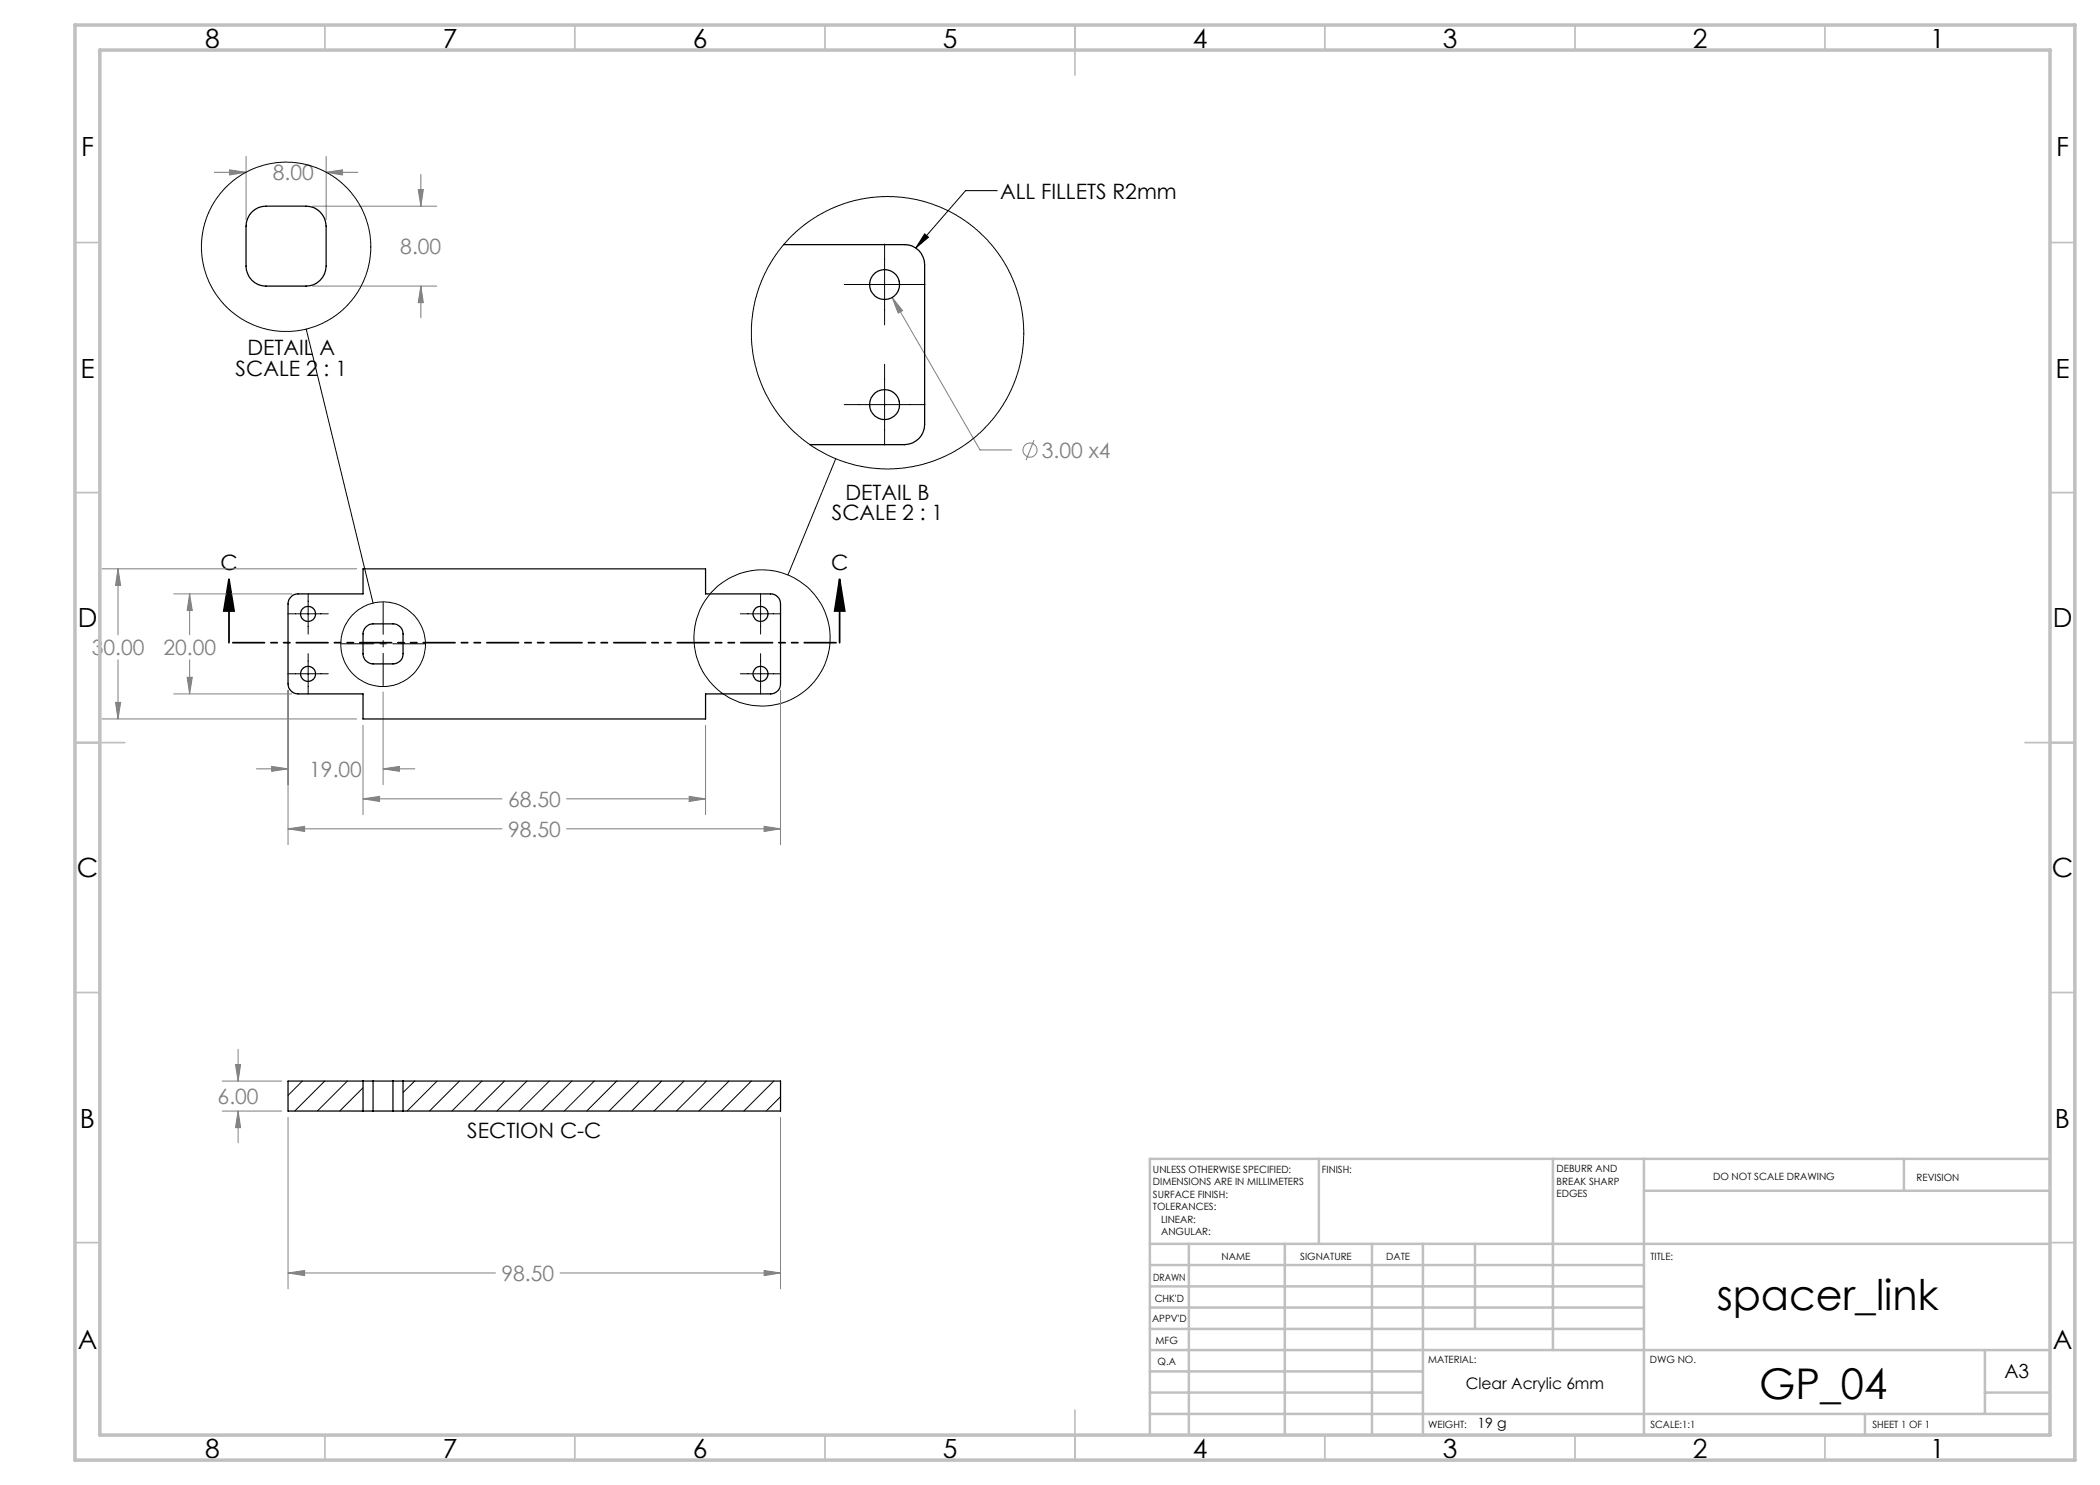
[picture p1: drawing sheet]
<svg xmlns="http://www.w3.org/2000/svg" width="420mm" height="297mm" viewBox="0 0 420 297" stroke-linecap="round" stroke-linejoin="round" font-family="sans-serif">
<g fill="none" stroke="#808080" stroke-width=".2">
<path d="M42.9 34.5h6.3M45.9 34l3.3 .5-3.3 .5zM49.2 31.3v12.7M65.2 34.5l3.3-.5v1zM65.2 31.3v12.7M65.2 34.5h6.4M83.6 37.9h1.1l-.5 3.3zM84.2 34.9v6.3M62.5 41.2h24.8M62.5 57.2h24.8M84.2 57.2l.5 3.3h-1.1zM84.2 57.2v6.4"/>
<path d="M178.4 59.5l2.1 2.6-.9 .5zM178.4 59.5l17.6 30.5h6.4M206.8 88l-1.6 4M20.4 113.8h50.9M23.6 113.8l.5 3.3h-1zM23.6 113.8v13.2M34.7 118.8h23.6M37.9 118.8l.6 3.3h-1.1zM37.9 118.8v8.2M23.6 132v11.8M34.7 138.8h23.6M37.4 135.5h1.1l-.6 3.3z"/>
<path d="M37.9 132v6.8M57.6 138v30.9M76.6 138.4v18.5M156.1 138v30.9M20.4 143.8h50.9M23.1 140.5h1l-.5 3.3zM51.3 153.8h6.3M54.3 153.3l3.3 .5-3.3 .5zM72.6 159.8l3.3-.5v1zM72.6 145.1v17.8M72.6 159.8h27.8M76.6 153.8l3.3-.5v1z"/>
<path d="M76.6 153.8h6.4M113.3 159.8h27.8M137.8 159.3l3.3 .5-3.3 .5zM141.1 145.1v17.8M57.6 165.8l3.3-.5v1zM57.6 165.8h42.8M113.3 165.8h42.8M152.8 165.3l3.3 .5-3.3 .5zM44.4 216.2h11.9M47.1 212.9h1l-.5 3.3zM47.6 209.9v6.3M44.4 222.2h11.9"/>
<path d="M47.6 222.2l.5 3.3h-1zM47.6 222.2v6.4M57.6 223.5v34.3M156.1 223.5v34.3M57.6 254.6l3.3-.5v1zM57.6 254.6h41.5M112 254.6h44.1M152.8 254.1l3.3 .5-3.3 .5z"/>
<circle cx="206" cy="90" r="1.41"/>
</g>
<g fill="none" stroke="#000" stroke-width=".2">
<path d="M199.5 38.1h-6.4l-9.9 11.5M168.8 56.9h16.2M176.9 48.8v16.2M184.9 46.8l.8 .6-2.5 2.2zM61.2 65.8l13.4 54.8M176.9 72.8v16.2M167.1 91.8l-9.5 23.2M168.8 80.9h16.2M61.6 118.7v8.1M152.1 118.7v8.1M57.6 122.8h8.1M57.6 134.8h8.1"/>
<path d="M61.6 130.7v8.1M148.1 122.8h8M148.1 134.8h8M152.1 130.7v8.1"/>
<circle cx="76.6" cy="128.8" r="8.5"/>
<circle cx="152.4" cy="127.6" r="13.6"/>
</g>
<path d="M45.8 115.8l1 6.4h-2zM45.8 115.8v12.7M167.9 115.8l1 6.4h-2zM167.9 115.8v12.7" fill="none" stroke="#000" stroke-width=".35"/>
<path d="M76.6 137.1v-16.7M85 128.8h-16.7" fill="none" stroke="#000" stroke-width=".2" stroke-dasharray="15.2 1.3 1.3 1.3" stroke-dashoffset="8.8"/>
<path d="M168 128.5h-122.2" fill="none" stroke="#000" stroke-width=".35" stroke-dasharray="6.3 1.3 1.3 1.3 1.3 1.3" stroke-dashoffset="-.7"/>
<g fill="none" stroke="#c0c0c0" stroke-width=".35">
<path d="M65 5v5M115 5v5M165 5v5M215 5v10M265 5v5M315 5v5M365 5v5M15 48.5h5M410 48.5h5M15 98.5h5M410 98.5h5M15 148.5h10"/>
<path d="M405 148.5h10M15 198.5h5M410 198.5h5M15 248.5h5M410 248.5h5M65 287v5M115 287v5M165 287v5M215 282v10M265 287v5M315 287v5M365 287v5"/>
</g>
<g fill="none" stroke="#c0c0c0" stroke-width=".5">
<path d="M263.8 231.8v17M310.6 231.8v38.2M328.8 231.8v55.2M328.8 238.2h81.2M380.8 231.8v6.4M410 231.8h-180v55.2M230 248.8h180M230 257.3h98.8M230 253h98.8M237.8 248.8v38.2M257 248.8v38.2M274.4 248.8v38.2"/>
<path d="M284.6 248.8v38.2M295 248.8v17M230 265.8h98.8M230 261.5h98.8M230 278.5h54.6M230 274.3h54.6M230 270h180M397 278.5h13M397 270v12.8M230 282.8h180M373 282.8v4.2"/>
</g>
<path d="M15 5h400v287h-400zM20 10h390v277h-390z" fill="none" stroke="#c0c0c0" stroke-width=".7"/>
<g fill="#000">
<path d="M184.9 46.8l.8 .6-2.5 2.2z"/>
<path d="M167.9 115.8l1 6.4h-2zM45.8 115.8l1 6.4h-2z"/>
</g>
<path d="M72.6 159.8l3.3-.5v1zM137.8 159.3l3.3 .5-3.3 .5zM152.8 165.3l3.3 .5-3.3 .5zM57.6 165.8l3.3-.5v1zM76.6 153.8l3.3-.5v1zM54.3 153.3l3.3 .5-3.3 .5zM23.6 113.8l.5 3.3h-1zM23.1 140.5h1l-.5 3.3zM37.9 118.8l.6 3.3h-1.1zM37.4 135.5h1.1l-.6 3.3zM83.6 37.9h1.1l-.5 3.3zM84.2 57.2l.5 3.3h-1.1zM45.9 34l3.3 .5-3.3 .5zM65.2 34.5l3.3-.5v1zM178.4 59.5l1.2 3.1 .9-.5zM47.6 222.2l.5 3.3h-1zM47.1 212.9h1l-.5 3.3zM57.6 254.6l3.3-.5v1zM152.8 254.1l3.3 .5-3.3 .5z" fill="#808080"/>
<g fill="none" stroke="#000" stroke-width=".25">
<path d="M50.4 42.4a3.8 3.8 0 0 1 2.8-1.2h8a4 4 0 0 1 4 4v8a4 4 0 0 1-4 4h-8a4 4 0 0 1-4-4v-8a4.2 4.2 0 0 1 1.2-2.8zM156.7 48.9h24.2a4 4 0 0 1 4 4v32a4 4 0 0 1-4 4h-18.9M58.5 119.1l1.1-.3h13v-5h68.5v5h13a1.99 1.99 0 0 1 2 2v16a1.99 1.99 0 0 1-2 2h-13v5h-68.5v-5h-13a2.05 2.05 0 0 1-2-2v-16a1.99 1.99 0 0 1 .9-1.7zM73.2 125.4a1.78 1.78 0 0 1 1.4-.6h4a1.99 1.99 0 0 1 2 2v4a1.99 1.99 0 0 1-2 2h-4a2.05 2.05 0 0 1-2-2v-4.4zM72.6 216.2h2M72.6 216.2v6M72.6 216.2h-15v6h15M74.6 216.2h4M74.6 216.2v6M78.6 216.2h2M78.6 216.2v6M80.6 216.2h75.5v6h-75.5"/>
<path d="M80.6 216.2v6M72.6 222.2h2M74.6 222.2h4M78.6 222.2h2"/>
<circle cx="176.9" cy="56.9" r="2.99"/>
<circle cx="176.9" cy="80.9" r="3"/>
<circle cx="61.6" cy="122.8" r="1.5"/>
<circle cx="61.6" cy="134.8" r="1.5"/>
<circle cx="152.1" cy="122.8" r="1.5"/>
<circle cx="152.1" cy="134.8" r="1.5"/>
</g>
<g fill="none" stroke="#000" stroke-width=".2">
<path d="M60.5 216.2l-2.9 2.9M64.9 216.2l-6 6M69.5 216.2l-6 6M72.6 217.6l-4.7 4.6M82.9 216.2l-2.3 2.3M87.4 216.2l-6 6M91.9 216.2l-6 6M96.4 216.2l-6 6M100.9 216.2l-6 6M105.4 216.2l-6 6M109.9 216.2l-6 6M114.4 216.2l-6.1 6"/>
<path d="M118.9 216.2l-6 6M123.3 216.2l-6 6M127.8 216.2l-6 6M132.3 216.2l-6 6M136.8 216.2l-6 6M141.3 216.2l-6 6M145.8 216.2l-6 6M150.3 216.2l-6 6M154.8 216.2l-6 6M156.1 219.4l-2.9 2.8M72.6 222l-.2 .2"/>
<circle cx="57.2" cy="49.3" r="16.9"/>
<circle cx="177.5" cy="66.6" r="27.2"/>
</g>
<g font-size="8.5">
<text x="343.3" y="262">spacer_link</text>
<text x="351.8" y="279.7">GP_04</text>
</g>
<g font-size="5.3">
<text x="41" y="9.5">8</text>
<text x="88.5" y="9.5">7</text>
<text x="138.5" y="9.5">6</text>
<text x="188.5" y="9.5">5</text>
<text x="238.5" y="9.5">4</text>
<text x="288.5" y="9.5">3</text>
<text x="338.5" y="9.5">2</text>
<text x="386" y="9.5">1</text>
<text x="16.2" y="31.3">F</text>
<text x="411.2" y="31.3">F</text>
<text x="16.1" y="75.5">E</text>
<text x="411.1" y="75.5">E</text>
<text x="15.5" y="125.5">D</text>
<text x="410.5" y="125.5">D</text>
<text x="15.4" y="175.5">C</text>
<text x="410.4" y="175.5">C</text>
<text x="16" y="225.5">B</text>
<text x="411" y="225.5">B</text>
<text x="15.5" y="269.8">A</text>
<text x="410.5" y="269.8">A</text>
<text x="41" y="291.5">8</text>
<text x="88.5" y="291.5">7</text>
<text x="138.5" y="291.5">6</text>
<text x="188.5" y="291.5">5</text>
<text x="238.5" y="291.5">4</text>
<text x="288.5" y="291.5">3</text>
<text x="338.5" y="291.5">2</text>
<text x="386" y="291.5">1</text>
</g>
<g font-size="4.2" fill="#808080">
<text x="54.6" y="36">8.00</text>
<text x="80.1" y="50.8">8.00</text>
<text x="208.3" y="91.6">3.00 x4</text>
<text x="18.4" y="131">30.00</text>
<text x="32.7" y="131">20.00</text>
<text x="61.9" y="155.4">19.00</text>
<text x="101.6" y="161.4">68.50</text>
<text x="101.6" y="167.4">98.50</text>
<text x="43.5" y="220.8">6.00</text>
<text x="100.3" y="256.2">98.50</text>
</g>
<g font-size="4.2">
<text x="200" y="39.7">ALL FILLETS R2mm</text>
<text x="49.5" y="71">DETAIL A</text>
<text x="47.1" y="75.2">SCALE 2 : 1</text>
<text x="169.1" y="99.9">DETAIL B</text>
<text x="166.4" y="104.1">SCALE 2 : 1</text>
<text x="44.1" y="114">C</text>
<text x="166.3" y="114">C</text>
<text x="93.5" y="227.6">SECTION C-C</text>
</g>
<text font-size="3.9" x="400.9" y="275.5">A3</text>
<text font-size="3.2" x="293.1" y="277.9">Clear Acrylic 6mm</text>
<text font-size="2.8" x="295.5" y="285.6">19 g</text>
<g font-size="2">
<text x="230.6" y="234.6">UNLESS OTHERWISE SPECIFIED:</text>
<text x="230.6" y="237.1">DIMENSIONS ARE IN MILLIMETERS</text>
<text x="230.6" y="239.6">SURFACE FINISH:</text>
<text x="264.4" y="234.6">FINISH:</text>
<text x="311.3" y="234.5">DEBURR AND</text>
<text x="311.3" y="237">BREAK SHARP</text>
<text x="311.3" y="239.5">EDGES</text>
<text x="342.6" y="236">DO NOT SCALE DRAWING</text>
<text x="383.3" y="236.2">REVISION</text>
<text x="230.6" y="242.1">TOLERANCES:</text>
<text x="232.2" y="244.6">LINEAR:</text>
<text x="232.2" y="247.1">ANGULAR:</text>
<text x="244.3" y="252">NAME</text>
<text x="260" y="251.9">SIGNATURE</text>
<text x="277.2" y="251.9">DATE</text>
<text x="330.1" y="251.9">TITLE:</text>
<text x="230.6" y="256.1">DRAWN</text>
<text x="230.9" y="260.3">CHK'D</text>
<text x="230.4" y="264.4">APPV'D</text>
<text x="231.1" y="268.8">MFG</text>
<text x="231.5" y="273">Q.A</text>
<text x="285.6" y="272.5">MATERIAL:</text>
<text x="330" y="272.5">DWG NO.</text>
<text x="285.6" y="285.5">WEIGHT:</text>
<text x="330.1" y="285.6">SCALE:1:1</text>
<text x="374.5" y="285.6">SHEET 1 OF 1</text>
</g>
</svg>
